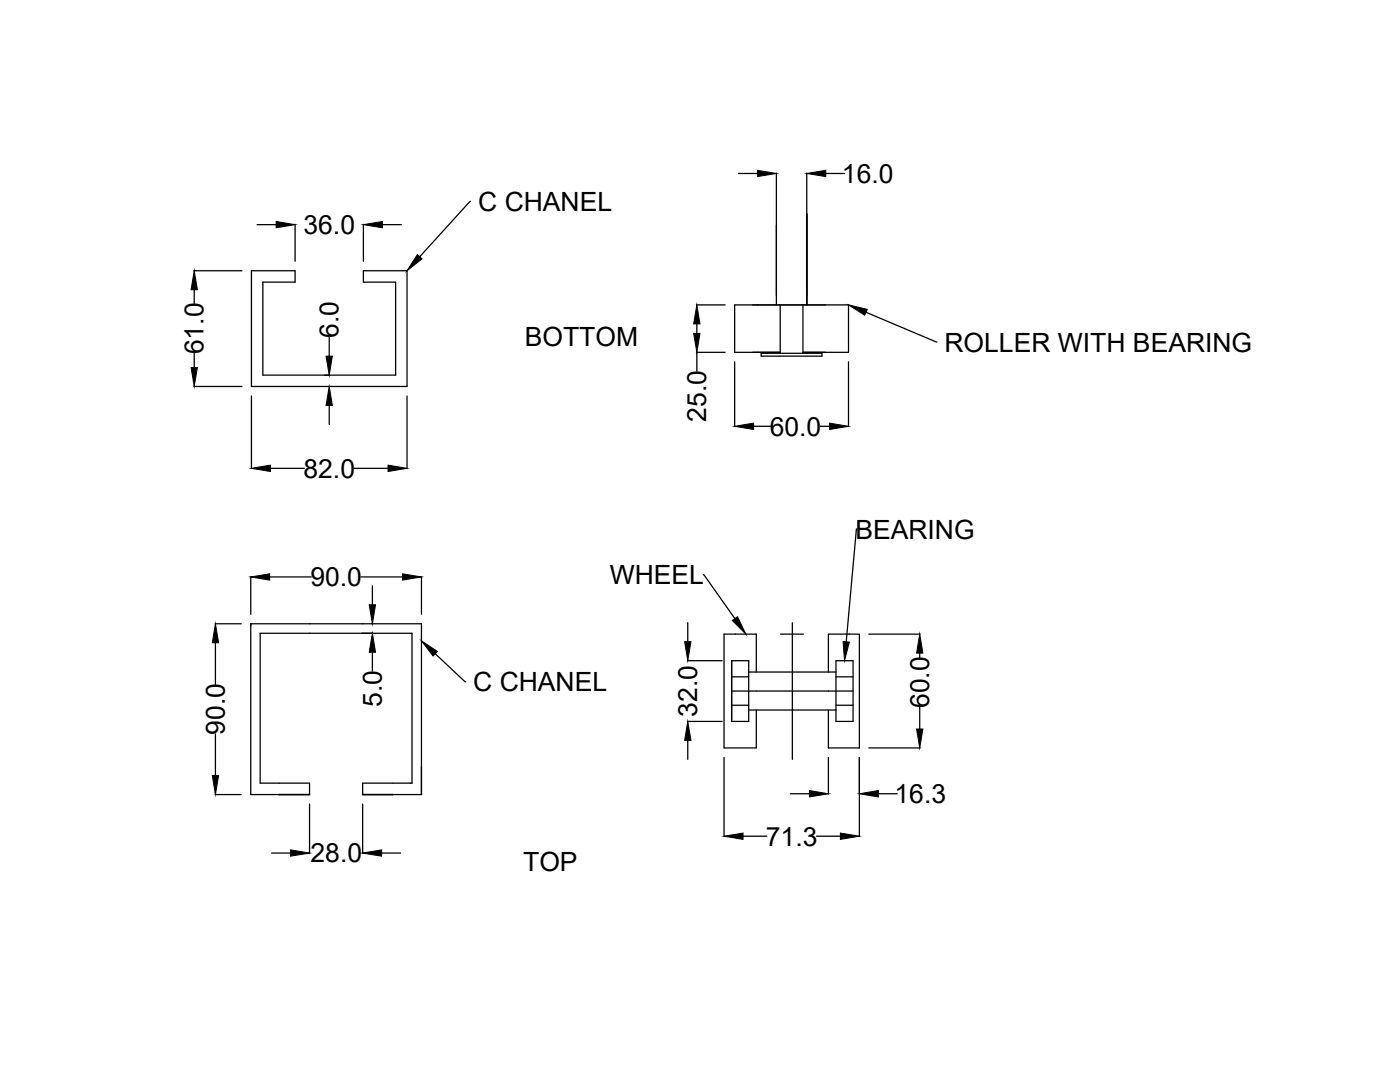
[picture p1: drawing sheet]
<svg xmlns="http://www.w3.org/2000/svg" width="279mm" height="216mm" viewBox="0 0 279 216" stroke-linecap="round" stroke-linejoin="round" font-family="sans-serif">
<!-- layer: Layer3 -->
<g fill="none" stroke="#000" stroke-width=".25">
<path d="M147.4 34.6h3.8M154.9 34.5v26.3M161 34.5v24.4M164.8 34.6h3.8M38.7 54h9.6M38.8 57.8v2.8M50.2 54h8.7v2.3h-6.4v18.6h26.5v-18.6h-6.5v-2.3h8.7v23.1h-31zM51.3 44.8h3.8M58.9 44.8v7.3M72.5 44.8v7.3M76.3 44.8h3.8M93.9 40.2l-10.1 11"/>
<path d="M38.7 77.1h9.6M38.8 70.5v2.8M50.2 79v14.5M65.7 67.3v3.8M81.2 79v14.5M139 60.8h5.7M139 70.3h5.7M139.1 64.6v1.9M139.1 70.3v3.8M146.6 72.2v12.9M151.9 70.5h12.1v.6h-12.1zM155.7 70.3h-9.1v-9.5h22.7v9.5h-9.1"/>
<path d="M155.7 60.8v9.7M160.2 60.8v9.7M161 60.8v-18.1v18.1M169.3 72.2v12.9M172.8 62.3l14.2 5.9M54 93.4h6.8M65.7 80.9v3.8M70.6 93.4h6.8M150.4 85.1h3.4M163.7 85.1h1.8M50 115.1v7.5M53.8 115.1h8.3"/>
<path d="M72 115.1h8.3M74.3 116.9v3.8M84.1 115.1v7.5M140.3 114.7h.2l6.2 8.7M171.1 105.5h-.2l-2 22.6M42.9 124.5h5.2M43 128.3v8.3M50 124.5h34.1v34h-11.7v-2.2h9.8v-29.9h-30.3v29.9h9.9v2.2h-11.8zM74.3 130.2v3.7M86.9 130.5l6 5.5M137.2 131.8h6.9M137.3 124.3v3.7"/>
<path d="M146 131.8v12.2v-12.2M146 137.9h24.2M146 135.1h3.4M146 131.8h3.4v12.2h-3.4M149.4 134.1h17.4M150.9 134.1v-7.6h-6.4v22.7h6.4v-7.5M155.8 126.5h4.5M158.1 124.3v27.2M165.3 134.1v-7.6h6.2v22.7h-6.2v-7.5M166.8 135.1h3.4M166.8 131.8h3.4v12.2h-3.4zM173.4 126.5h10.2"/>
<path d="M183.6 130.3v.9M42.9 158.5h5.2M43 146.4v8.4M137.2 144h6.9M137.3 147.7v3.8M144.5 151.1v15.8M146 140.7h3.4M149.4 141.7h17.4M157.7 158.4h3.8M165.3 151.1v7.4M166.8 140.7h3.4M171.5 151.1v15.8"/>
<path d="M173.4 149.2h10.2M175.3 158.4h3.8M183.6 141.1v4.4M54.2 170.2h3.8M61.8 160.4v9.9M72.4 160.4v9.9M76.2 170.2h3.8M148.3 166.9h4.8M162.9 166.9h4.8"/>
</g>
<g fill="#000" stroke="#000" stroke-width=".2">
<path d="M151.2 34l3.7 .6-3.7 .6zM161 34.6l3.8-.6v1.2zM38.8 54l.6 3.8h-1.3zM55.1 44.2l3.8 .6-3.8 .7zM72.5 44.8l3.8-.6v1.3zM83.3 50.8l.9 .8-3 2.4zM38.1 73.3h1.3l-.6 3.8zM65.1 71.1h1.2l-.6 3.8zM139.1 60.8l.6 3.8h-1.3zM138.4 66.5h1.3l-.6 3.8zM169.3 60.8l3.8 .9-.5 1.2zM50.2 93.4l3.8-.6v1.3z"/>
<path d="M65.7 77.1l.6 3.8h-1.2zM77.4 92.8l3.8 .6-3.8 .7zM146.6 85.1l3.8-.7v1.3zM165.5 84.4l3.8 .7-3.8 .6zM50 115.1l3.8-.6v1.3zM80.3 114.5l3.8 .6-3.8 .7zM43 124.5l.6 3.8h-1.2zM73.7 120.7h1.2l-.6 3.8zM74.3 126.4l.6 3.8h-1.2zM84.1 127.9l3.2 2.1-.9 .9zM136.6 128h1.3l-.6 3.8zM146.1 123.8l1.1-.7 1.6 3.4z"/>
<path d="M168.3 128l1.2 .1-1 3.7zM183.6 126.5l.6 3.8h-1.3zM42.4 154.8h1.2l-.6 3.7zM137.3 144l.6 3.7h-1.3zM161.5 157.8l3.8 .6-3.8 .6zM171.5 158.4l3.8-.6v1.2zM182.9 145.5h1.3l-.6 3.7zM58 169.6l3.8 .6-3.8 .6zM72.4 170.2l3.8-.6v1.2zM144.5 166.9l3.8-.7v1.3zM167.7 166.2l3.8 .7-3.8 .6z"/>
</g>
<g font-size="5.3">
<text x="168" y="36.5">16.0</text>
<text x="60.6" y="46.7">36.0</text>
<text x="95.4" y="42.1">C CHANEL</text>
<text x="40.6" y="70.7" transform="rotate(-90 40.6 70.7)">61.0</text>
<text x="67.6" y="67.4" transform="rotate(-90 67.6 67.4)">6.0</text>
<text x="104.7" y="69.1">BOTTOM</text>
<text x="188.5" y="70.2">ROLLER WITH BEARING</text>
<text x="140.9" y="84.2" transform="rotate(-90 140.9 84.2)">25.0</text>
<text x="153.6" y="86.9">60.0</text>
<text x="60.6" y="95.3">82.0</text>
<text x="170.7" y="107.5">BEARING</text>
<text x="61.9" y="117">90.0</text>
<text x="121.7" y="116.6">WHEEL</text>
<text x="94.4" y="138">C CHANEL</text>
<text x="76.2" y="141.1" transform="rotate(-90 76.2 141.1)">5.0</text>
<text x="139.1" y="143" transform="rotate(-90 139.1 143)">32.0</text>
<text x="185.4" y="141.3" transform="rotate(-90 185.4 141.3)">60.0</text>
<text x="44.9" y="146.6" transform="rotate(-90 44.9 146.6)">90.0</text>
<text x="178.5" y="160.2">16.3</text>
<text x="62" y="172.1">28.0</text>
<text x="104.4" y="173.7">TOP</text>
<text x="152.8" y="168.7">71.3</text>
</g>
</svg>
